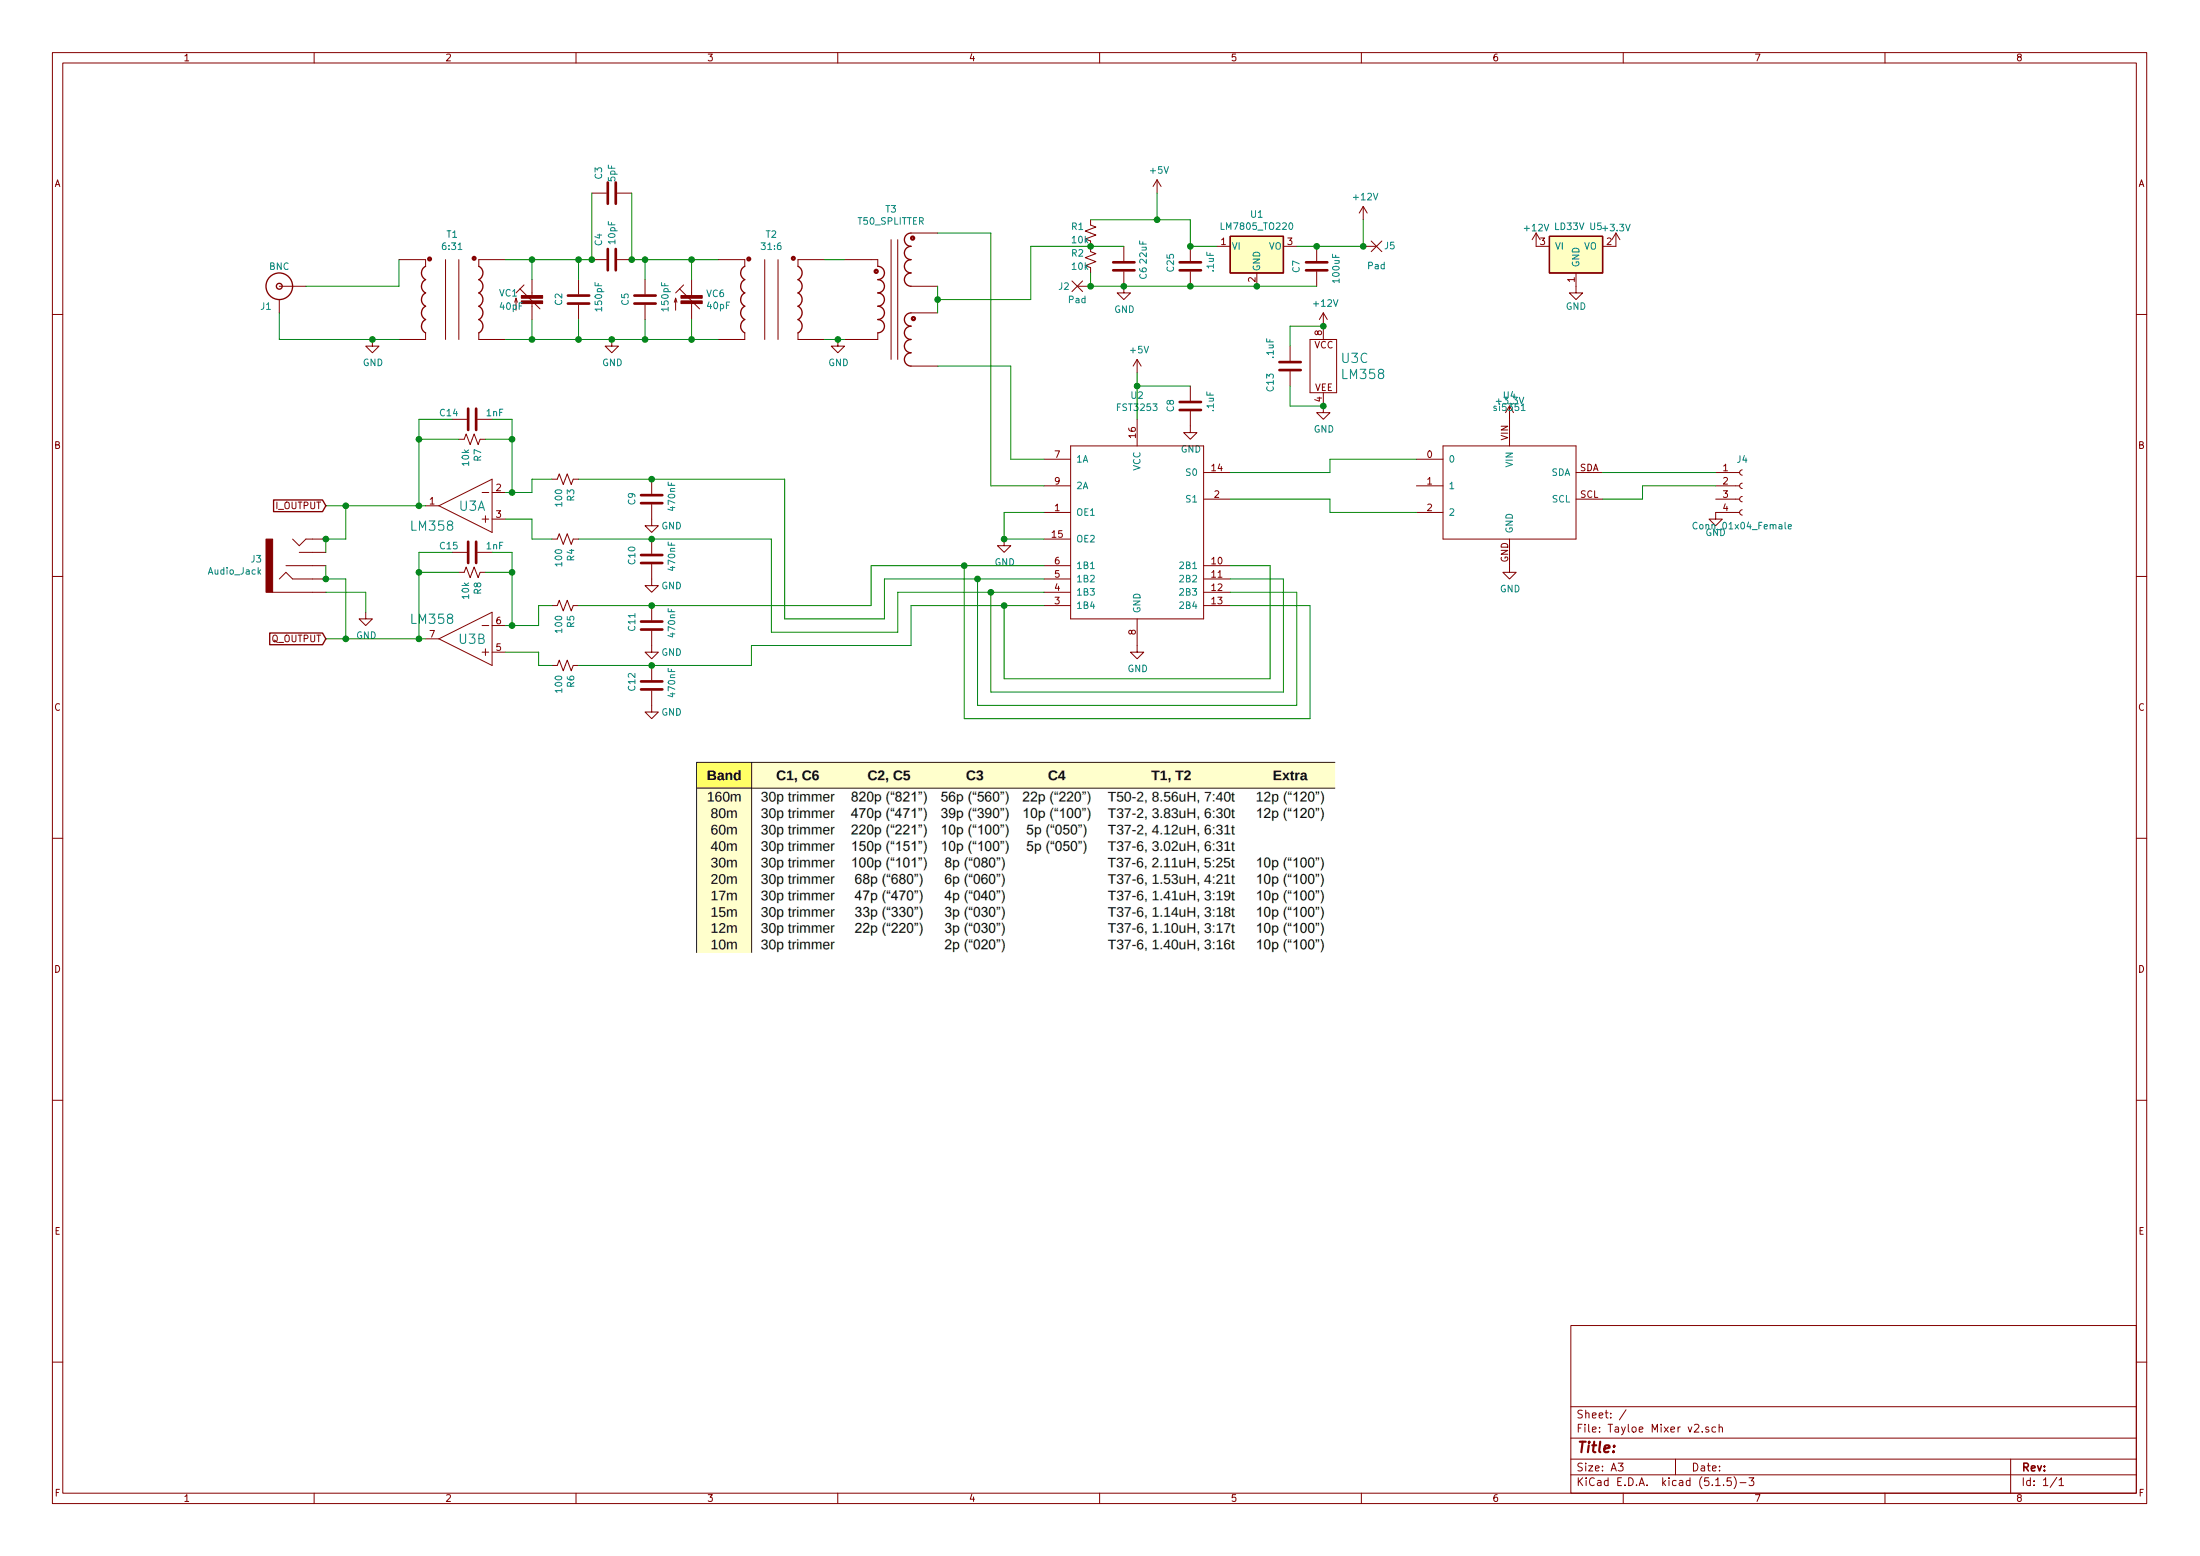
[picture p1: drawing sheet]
EESchema Schematic File Version 4
EELAYER 30 0
EELAYER END
$Descr A3 16535 11693
encoding utf-8
Sheet 1 1
Title ""
Date ""
Rev ""
Comp ""
Comment1 ""
Comment2 ""
Comment3 ""
Comment4 ""
$EndDescr
$Comp
L Device:R_Small_US R1
U 1 1
P 8200 1750
F 0 "R1" H 8050 1800 50  0000 L CNN
F 1 "10k" H 8050 1700 50  0000 L CNN
F 2 "Xenir:Capacitor 0805" H 8200 1750 50  0001 C CNN
F 3 "~" H 8200 1750 50  0001 C CNN
	1    8200 1750
	1    0    0    -1  
$EndComp
$Comp
L Device:R_Small_US R2
U 1 1
P 8200 1950
F 0 "R2" H 8050 2000 50  0000 L CNN
F 1 "10k" H 8050 1900 50  0000 L CNN
F 2 "Xenir:Capacitor 0805" H 8200 1950 50  0001 C CNN
F 3 "~" H 8200 1950 50  0001 C CNN
	1    8200 1950
	1    0    0    -1  
$EndComp
$Comp
L Xenir:Capacitor C25
U 1 1
P 8950 2000
F 0 "C25" H 8900 2150 50  0000 L CNN
F 1 ".1uF" H 8900 1850 50  0000 L CNN
F 2 "Xenir:Capacitor 1206" H 8950 2000 50  0001 C CNN
F 3 "" H 8950 2000 50  0001 C CNN
	1    8950 2000
	0    -1   -1   0   
$EndComp
Wire Wire Line
	8200 1850 8450 1850
Connection ~ 8200 1850
Wire Wire Line
	8200 2050 8200 2150
Wire Wire Line
	8200 2150 8450 2150
$Comp
L power:GND #PWR04
U 1 1
P 8450 2150
F 0 "#PWR04" H 8450 1900 50  0001 C CNN
F 1 "GND" H 8455 1977 50  0000 C CNN
F 2 "" H 8450 2150 50  0001 C CNN
F 3 "" H 8450 2150 50  0001 C CNN
	1    8450 2150
	1    0    0    -1  
$EndComp
Connection ~ 8450 2150
Wire Wire Line
	8950 1650 8950 1850
Wire Wire Line
	8200 1650 8700 1650
Wire Wire Line
	7750 2250 7750 1850
Wire Wire Line
	7750 1850 8200 1850
$Comp
L Xenir:Capacitor C7
U 1 1
P 9900 2000
F 0 "C7" H 9850 1850 50  0000 L CNN
F 1 "100uF" H 9800 2150 50  0000 L CNN
F 2 "Capacitor_SMD:CP_Elec_6.3x5.4" H 9900 2000 50  0001 C CNN
F 3 "" H 9900 2000 50  0001 C CNN
	1    9900 2000
	0    1    1    0   
$EndComp
$Comp
L Xenir:Capacitor C6
U 1 1
P 8450 2000
F 0 "C6" H 8450 2150 50  0000 L CNN
F 1 "22uF" H 8250 2150 50  0000 L CNN
F 2 "Capacitor_SMD:CP_Elec_4x5.4" H 8450 2000 50  0001 C CNN
F 3 "" H 8450 2000 50  0001 C CNN
	1    8450 2000
	0    1    1    0   
$EndComp
$Comp
L power:+12V #PWR0101
U 1 1
P 10250 1650
F 0 "#PWR0101" H 10250 1500 50  0001 C CNN
F 1 "+12V" H 10265 1823 50  0000 C CNN
F 2 "" H 10250 1650 50  0001 C CNN
F 3 "" H 10250 1650 50  0001 C CNN
	1    10250 1650
	1    0    0    -1  
$EndComp
Wire Wire Line
	10250 1850 10250 1650
$Comp
L power:+5V #PWR0102
U 1 1
P 8700 1450
F 0 "#PWR0102" H 8700 1300 50  0001 C CNN
F 1 "+5V" H 8715 1623 50  0000 C CNN
F 2 "" H 8700 1450 50  0001 C CNN
F 3 "" H 8700 1450 50  0001 C CNN
	1    8700 1450
	1    0    0    -1  
$EndComp
Wire Wire Line
	8700 1650 8700 1450
Connection ~ 8700 1650
Wire Wire Line
	8700 1650 8950 1650
$Comp
L Xenir:FST3253 U2
U 1 1
P 9000 2700
F 0 "U2" H 8550 2431 50  0000 C CNN
F 1 "FST3253" H 8550 2340 50  0000 C CNN
F 2 "Xenir:SO16" H 8900 2100 50  0001 C CNN
F 3 "" H 8900 2100 50  0001 C CNN
	1    9000 2700
	1    0    0    -1  
$EndComp
Wire Wire Line
	7600 3450 7850 3450
Wire Wire Line
	7450 3650 7850 3650
$Comp
L power:+5V #PWR0103
U 1 1
P 8550 2800
F 0 "#PWR0103" H 8550 2650 50  0001 C CNN
F 1 "+5V" H 8565 2973 50  0000 C CNN
F 2 "" H 8550 2800 50  0001 C CNN
F 3 "" H 8550 2800 50  0001 C CNN
	1    8550 2800
	1    0    0    -1  
$EndComp
Wire Wire Line
	8550 2800 8550 2900
$Comp
L Xenir:Capacitor C8
U 1 1
P 8950 3050
F 0 "C8" H 8900 3200 50  0000 L CNN
F 1 ".1uF" H 8900 2900 50  0000 L CNN
F 2 "Xenir:Capacitor 1206" H 8950 3050 50  0001 C CNN
F 3 "" H 8950 3050 50  0001 C CNN
	1    8950 3050
	0    -1   -1   0   
$EndComp
$Comp
L power:GND #PWR0104
U 1 1
P 8950 3200
F 0 "#PWR0104" H 8950 2950 50  0001 C CNN
F 1 "GND" H 8955 3027 50  0000 C CNN
F 2 "" H 8950 3200 50  0001 C CNN
F 3 "" H 8950 3200 50  0001 C CNN
	1    8950 3200
	1    0    0    -1  
$EndComp
Wire Wire Line
	8950 2900 8550 2900
Connection ~ 8550 2900
Wire Wire Line
	8550 2900 8550 3150
Wire Wire Line
	7600 2750 7600 3450
Wire Wire Line
	7450 3650 7450 1750
$Comp
L power:GND #PWR0107
U 1 1
P 7550 4050
F 0 "#PWR0107" H 7550 3800 50  0001 C CNN
F 1 "GND" H 7555 3877 50  0000 C CNN
F 2 "" H 7550 4050 50  0001 C CNN
F 3 "" H 7550 4050 50  0001 C CNN
	1    7550 4050
	1    0    0    -1  
$EndComp
Wire Wire Line
	7850 4050 7550 4050
Wire Wire Line
	7850 3850 7550 3850
Wire Wire Line
	7550 3850 7550 4050
Connection ~ 7550 4050
$Comp
L power:GND #PWR0108
U 1 1
P 8550 4850
F 0 "#PWR0108" H 8550 4600 50  0001 C CNN
F 1 "GND" H 8555 4677 50  0000 C CNN
F 2 "" H 8550 4850 50  0001 C CNN
F 3 "" H 8550 4850 50  0001 C CNN
	1    8550 4850
	1    0    0    -1  
$EndComp
Wire Wire Line
	7850 4250 7250 4250
Wire Wire Line
	7250 4250 7250 5400
Wire Wire Line
	7250 5400 9850 5400
Wire Wire Line
	9850 5400 9850 4550
Wire Wire Line
	9850 4550 9250 4550
Wire Wire Line
	7850 4350 7350 4350
Wire Wire Line
	7350 4350 7350 5300
Wire Wire Line
	7350 5300 9750 5300
Wire Wire Line
	9750 5300 9750 4450
Wire Wire Line
	9750 4450 9250 4450
Wire Wire Line
	7850 4450 7450 4450
Wire Wire Line
	7450 4450 7450 5200
Wire Wire Line
	7450 5200 9650 5200
Wire Wire Line
	9650 5200 9650 4350
Wire Wire Line
	9650 4350 9250 4350
Wire Wire Line
	7850 4550 7550 4550
Wire Wire Line
	7550 4550 7550 5100
Wire Wire Line
	7550 5100 9550 5100
Wire Wire Line
	9550 5100 9550 4250
Wire Wire Line
	9550 4250 9250 4250
$Comp
L Xenir:Capacitor C9
U 1 1
P 4900 3750
F 0 "C9" H 4850 3900 50  0000 L CNN
F 1 "470nF" H 4800 3600 50  0000 L CNN
F 2 "Xenir:Capacitor 0805" H 4900 3750 50  0001 C CNN
F 3 "" H 4900 3750 50  0001 C CNN
	1    4900 3750
	0    -1   -1   0   
$EndComp
$Comp
L Xenir:Capacitor C10
U 1 1
P 4900 4200
F 0 "C10" H 4850 4350 50  0000 L CNN
F 1 "470nF" H 4800 4050 50  0000 L CNN
F 2 "Xenir:Capacitor 0805" H 4900 4200 50  0001 C CNN
F 3 "" H 4900 4200 50  0001 C CNN
	1    4900 4200
	0    -1   -1   0   
$EndComp
$Comp
L Xenir:Capacitor C11
U 1 1
P 4900 4700
F 0 "C11" H 4850 4850 50  0000 L CNN
F 1 "470nF" H 4800 4550 50  0000 L CNN
F 2 "Xenir:Capacitor 0805" H 4900 4700 50  0001 C CNN
F 3 "" H 4900 4700 50  0001 C CNN
	1    4900 4700
	0    -1   -1   0   
$EndComp
$Comp
L Xenir:Capacitor C12
U 1 1
P 4900 5150
F 0 "C12" H 4850 5300 50  0000 L CNN
F 1 "470nF" H 4800 5000 50  0000 L CNN
F 2 "Xenir:Capacitor 0805" H 4900 5150 50  0001 C CNN
F 3 "" H 4900 5150 50  0001 C CNN
	1    4900 5150
	0    -1   -1   0   
$EndComp
Wire Wire Line
	6650 4650 5900 4650
Wire Wire Line
	5900 4650 5900 3600
Wire Wire Line
	6750 4750 5800 4750
Wire Wire Line
	5800 4750 5800 4050
Wire Wire Line
	5650 4850 5650 5000
Wire Wire Line
	5650 4850 6850 4850
$Comp
L power:GND #PWR05
U 1 1
P 4900 3900
F 0 "#PWR05" H 4900 3650 50  0001 C CNN
F 1 "GND" H 5050 3850 50  0000 C CNN
F 2 "" H 4900 3900 50  0001 C CNN
F 3 "" H 4900 3900 50  0001 C CNN
	1    4900 3900
	1    0    0    -1  
$EndComp
$Comp
L power:GND #PWR06
U 1 1
P 4900 4350
F 0 "#PWR06" H 4900 4100 50  0001 C CNN
F 1 "GND" H 5050 4300 50  0000 C CNN
F 2 "" H 4900 4350 50  0001 C CNN
F 3 "" H 4900 4350 50  0001 C CNN
	1    4900 4350
	1    0    0    -1  
$EndComp
$Comp
L power:GND #PWR07
U 1 1
P 4900 4850
F 0 "#PWR07" H 4900 4600 50  0001 C CNN
F 1 "GND" H 5050 4800 50  0000 C CNN
F 2 "" H 4900 4850 50  0001 C CNN
F 3 "" H 4900 4850 50  0001 C CNN
	1    4900 4850
	1    0    0    -1  
$EndComp
$Comp
L power:GND #PWR08
U 1 1
P 4900 5300
F 0 "#PWR08" H 4900 5050 50  0001 C CNN
F 1 "GND" H 5050 5250 50  0000 C CNN
F 2 "" H 4900 5300 50  0001 C CNN
F 3 "" H 4900 5300 50  0001 C CNN
	1    4900 5300
	1    0    0    -1  
$EndComp
$Comp
L Device:R_Small_US R3
U 1 1
P 4250 3600
F 0 "R3" H 4318 3646 50  0000 L CNN
F 1 "100" H 4318 3555 50  0000 L CNN
F 2 "Xenir:Capacitor 0805" H 4250 3600 50  0001 C CNN
F 3 "~" H 4250 3600 50  0001 C CNN
	1    4250 3600
	0    1    1    0   
$EndComp
$Comp
L Device:R_Small_US R4
U 1 1
P 4250 4050
F 0 "R4" H 4318 4096 50  0000 L CNN
F 1 "100" H 4318 4005 50  0000 L CNN
F 2 "Xenir:Capacitor 0805" H 4250 4050 50  0001 C CNN
F 3 "~" H 4250 4050 50  0001 C CNN
	1    4250 4050
	0    1    1    0   
$EndComp
$Comp
L Device:R_Small_US R5
U 1 1
P 4250 4550
F 0 "R5" H 4318 4596 50  0000 L CNN
F 1 "100" H 4318 4505 50  0000 L CNN
F 2 "Xenir:Capacitor 0805" H 4250 4550 50  0001 C CNN
F 3 "~" H 4250 4550 50  0001 C CNN
	1    4250 4550
	0    1    1    0   
$EndComp
$Comp
L Device:R_Small_US R6
U 1 1
P 4250 5000
F 0 "R6" H 4318 5046 50  0000 L CNN
F 1 "100" H 4318 4955 50  0000 L CNN
F 2 "Xenir:Capacitor 0805" H 4250 5000 50  0001 C CNN
F 3 "~" H 4250 5000 50  0001 C CNN
	1    4250 5000
	0    1    1    0   
$EndComp
$Comp
L Xenir:LM358 U3
U 1 1
P 3500 3800
F 0 "U3" H 3450 3800 70  0000 C CNN
F 1 "LM358" H 3750 3650 70  0000 C CNN
F 2 "Xenir:SOIC8" H 3450 3750 50  0001 C CNN
F 3 "" H 3450 3750 50  0001 C CNN
	1    3500 3800
	-1   0    0    -1  
$EndComp
$Comp
L Xenir:LM358 U3
U 2 1
P 3500 4800
F 0 "U3" H 3450 4800 70  0000 C CNN
F 1 "LM358" H 3750 4950 70  0000 C CNN
F 2 "Xenir:SOIC8" H 3450 4750 50  0001 C CNN
F 3 "" H 3450 4750 50  0001 C CNN
	2    3500 4800
	-1   0    0    -1  
$EndComp
$Comp
L Xenir:LM358 U3
U 3 1
P 10050 2750
F 0 "U3" H 10078 2811 70  0000 L CNN
F 1 "LM358" H 10078 2690 70  0000 L CNN
F 2 "Xenir:SOIC8" H 10000 2700 50  0001 C CNN
F 3 "" H 10000 2700 50  0001 C CNN
	3    10050 2750
	1    0    0    -1  
$EndComp
Wire Wire Line
	4150 3600 4000 3600
Wire Wire Line
	4000 3600 4000 3700
Wire Wire Line
	4000 3700 3850 3700
Wire Wire Line
	4150 4050 4000 4050
Wire Wire Line
	4000 4050 4000 3900
Wire Wire Line
	4000 3900 3800 3900
Wire Wire Line
	4150 4550 4050 4550
Wire Wire Line
	4050 4550 4050 4700
Wire Wire Line
	4050 4700 3850 4700
Wire Wire Line
	4150 5000 4050 5000
Wire Wire Line
	4050 5000 4050 4900
Wire Wire Line
	3800 4900 4050 4900
$Comp
L power:GND #PWR010
U 1 1
P 9950 3050
F 0 "#PWR010" H 9950 2800 50  0001 C CNN
F 1 "GND" H 9955 2877 50  0000 C CNN
F 2 "" H 9950 3050 50  0001 C CNN
F 3 "" H 9950 3050 50  0001 C CNN
	1    9950 3050
	1    0    0    -1  
$EndComp
$Comp
L power:+12V #PWR09
U 1 1
P 9950 2450
F 0 "#PWR09" H 9950 2300 50  0001 C CNN
F 1 "+12V" H 9965 2623 50  0000 C CNN
F 2 "" H 9950 2450 50  0001 C CNN
F 3 "" H 9950 2450 50  0001 C CNN
	1    9950 2450
	1    0    0    -1  
$EndComp
$Comp
L Xenir:Capacitor C13
U 1 1
P 9700 2750
F 0 "C13" H 9500 2900 50  0000 L CNN
F 1 ".1uF" H 9750 2900 50  0000 L CNN
F 2 "Xenir:Capacitor 1206" H 9700 2750 50  0001 C CNN
F 3 "" H 9700 2750 50  0001 C CNN
	1    9700 2750
	0    -1   -1   0   
$EndComp
Wire Wire Line
	9700 2600 9700 2450
Wire Wire Line
	9700 2450 9950 2450
Connection ~ 9950 2450
Wire Wire Line
	9950 3050 9700 3050
Wire Wire Line
	9700 3050 9700 2900
Connection ~ 9950 3050
$Comp
L Device:R_Small_US R7
U 1 1
P 3550 3300
F 0 "R7" H 3618 3346 50  0000 L CNN
F 1 "10k" H 3618 3255 50  0000 L CNN
F 2 "Xenir:Capacitor 0805" H 3550 3300 50  0001 C CNN
F 3 "~" H 3550 3300 50  0001 C CNN
	1    3550 3300
	0    1    1    0   
$EndComp
$Comp
L Device:R_Small_US R8
U 1 1
P 3550 4300
F 0 "R8" H 3618 4346 50  0000 L CNN
F 1 "10k" H 3618 4255 50  0000 L CNN
F 2 "Xenir:Capacitor 0805" H 3550 4300 50  0001 C CNN
F 3 "~" H 3550 4300 50  0001 C CNN
	1    3550 4300
	0    1    1    0   
$EndComp
$Comp
L Xenir:Capacitor C15
U 1 1
P 3550 4150
F 0 "C15" H 3300 4200 50  0000 L CNN
F 1 "1nF" H 3650 4200 50  0000 L CNN
F 2 "Xenir:Capacitor 0805" H 3550 4150 50  0001 C CNN
F 3 "" H 3550 4150 50  0001 C CNN
	1    3550 4150
	1    0    0    -1  
$EndComp
Wire Wire Line
	3700 3150 3850 3150
Wire Wire Line
	3850 3150 3850 3300
Connection ~ 3850 3700
Wire Wire Line
	3850 3700 3800 3700
Wire Wire Line
	3650 3300 3850 3300
Connection ~ 3850 3300
Wire Wire Line
	3850 3300 3850 3700
Wire Wire Line
	3400 3150 3150 3150
Wire Wire Line
	3150 3150 3150 3300
Wire Wire Line
	3150 3800 3200 3800
Connection ~ 3150 3800
Wire Wire Line
	3450 3300 3150 3300
Connection ~ 3150 3300
Wire Wire Line
	3150 3300 3150 3800
Wire Wire Line
	3700 4150 3850 4150
Wire Wire Line
	3850 4150 3850 4300
Connection ~ 3850 4700
Wire Wire Line
	3850 4700 3800 4700
Wire Wire Line
	3400 4150 3150 4150
Wire Wire Line
	3150 4150 3150 4300
Wire Wire Line
	3150 4800 3200 4800
Wire Wire Line
	3150 4300 3450 4300
Connection ~ 3150 4300
Wire Wire Line
	3150 4300 3150 4800
Wire Wire Line
	3650 4300 3850 4300
Connection ~ 3850 4300
Wire Wire Line
	3850 4300 3850 4700
$Comp
L Xenir:Capacitor C14
U 1 1
P 3550 3150
F 0 "C14" H 3300 3200 50  0000 L CNN
F 1 "1nF" H 3650 3200 50  0000 L CNN
F 2 "Xenir:Capacitor 0805" H 3550 3150 50  0001 C CNN
F 3 "" H 3550 3150 50  0001 C CNN
	1    3550 3150
	1    0    0    -1  
$EndComp
Wire Wire Line
	7450 1750 7050 1750
Wire Wire Line
	7050 2750 7600 2750
Wire Wire Line
	7050 2250 7050 2350
Connection ~ 7050 2250
Wire Wire Line
	7050 2250 7750 2250
Wire Wire Line
	7050 2150 7050 2250
Wire Wire Line
	6300 2550 6350 2550
Connection ~ 6300 2550
$Comp
L power:GND #PWR03
U 1 1
P 6300 2550
F 0 "#PWR03" H 6300 2300 50  0001 C CNN
F 1 "GND" H 6305 2377 50  0000 C CNN
F 2 "" H 6300 2550 50  0001 C CNN
F 3 "" H 6300 2550 50  0001 C CNN
	1    6300 2550
	1    0    0    -1  
$EndComp
Wire Wire Line
	6200 2550 6300 2550
Wire Wire Line
	6200 1950 6350 1950
$Comp
L Xenir:T50_SPLITTER T3
U 1 1
P 6700 1550
F 0 "T3" H 6700 1531 50  0000 C CNN
F 1 "T50_SPLITTER" H 6700 1440 50  0000 C CNN
F 2 "Xenir:T50 Trifilar" H 6700 1550 50  0001 C CNN
F 3 "" H 6700 1550 50  0001 C CNN
	1    6700 1550
	1    0    0    -1  
$EndComp
Wire Wire Line
	4600 2550 4850 2550
Connection ~ 4600 2550
$Comp
L power:GND #PWR02
U 1 1
P 4600 2550
F 0 "#PWR02" H 4600 2300 50  0001 C CNN
F 1 "GND" H 4605 2377 50  0000 C CNN
F 2 "" H 4600 2550 50  0001 C CNN
F 3 "" H 4600 2550 50  0001 C CNN
	1    4600 2550
	1    0    0    -1  
$EndComp
Wire Wire Line
	5200 2550 5400 2550
Connection ~ 5200 2550
Wire Wire Line
	5200 2400 5200 2550
Wire Wire Line
	5200 1950 5400 1950
Connection ~ 5200 1950
Wire Wire Line
	5200 1950 5200 2100
Wire Wire Line
	4850 1950 5200 1950
Connection ~ 4850 1950
Wire Wire Line
	4850 2100 4850 1950
Wire Wire Line
	4850 2550 5200 2550
Connection ~ 4850 2550
Wire Wire Line
	4850 2400 4850 2550
Wire Wire Line
	4350 2550 4600 2550
Connection ~ 4350 2550
Wire Wire Line
	4350 2400 4350 2550
Wire Wire Line
	4000 2550 4350 2550
Connection ~ 4000 2550
Wire Wire Line
	4000 2400 4000 2550
Wire Wire Line
	4350 1950 4450 1950
Connection ~ 4350 1950
Wire Wire Line
	4350 2100 4350 1950
Wire Wire Line
	3800 1950 4000 1950
Wire Wire Line
	4000 1950 4350 1950
Connection ~ 4000 1950
Wire Wire Line
	4000 2100 4000 1950
Wire Wire Line
	3800 2550 4000 2550
Wire Wire Line
	4750 1950 4850 1950
$Comp
L Xenir:T37_XFRM T2
U 1 1
P 5800 1800
F 0 "T2" H 5800 1841 50  0000 C CNN
F 1 "31:6" H 5800 1750 50  0000 C CNN
F 2 "Xenir:T37 Transformer" H 5800 1800 50  0001 C CNN
F 3 "" H 5800 1800 50  0001 C CNN
	1    5800 1800
	1    0    0    -1  
$EndComp
$Comp
L Xenir:Trimcap VC6
U 1 1
P 5200 1850
F 0 "VC6" H 5308 1496 50  0000 L CNN
F 1 "40pF" H 5308 1405 50  0000 L CNN
F 2 "Xenir:trimcap" H 5200 1850 50  0001 C CNN
F 3 "" H 5200 1850 50  0001 C CNN
	1    5200 1850
	1    0    0    -1  
$EndComp
$Comp
L Xenir:Capacitor C3
U 1 1
P 4600 1450
F 0 "C3" V 4500 1600 50  0000 C CNN
F 1 "5pF" V 4600 1600 50  0000 C CNN
F 2 "Xenir:Capacitor 1206" H 4600 1450 50  0001 C CNN
F 3 "" H 4600 1450 50  0001 C CNN
	1    4600 1450
	1    0    0    -1  
$EndComp
$Comp
L Xenir:Capacitor C4
U 1 1
P 4600 1950
F 0 "C4" V 4500 2100 50  0000 C CNN
F 1 "10pF" V 4600 2150 50  0000 C CNN
F 2 "Xenir:Capacitor 1206" H 4600 1950 50  0001 C CNN
F 3 "" H 4600 1950 50  0001 C CNN
	1    4600 1950
	1    0    0    -1  
$EndComp
$Comp
L Xenir:Capacitor C5
U 1 1
P 4850 2250
F 0 "C5" H 4800 2400 50  0000 L CNN
F 1 "150pF" H 4750 2100 50  0000 L CNN
F 2 "Xenir:Capacitor 1206" H 4850 2250 50  0001 C CNN
F 3 "" H 4850 2250 50  0001 C CNN
	1    4850 2250
	0    -1   -1   0   
$EndComp
$Comp
L Xenir:Capacitor C2
U 1 1
P 4350 2250
F 0 "C2" H 4300 2400 50  0000 L CNN
F 1 "150pF" H 4250 2100 50  0000 L CNN
F 2 "Xenir:Capacitor 1206" H 4350 2250 50  0001 C CNN
F 3 "" H 4350 2250 50  0001 C CNN
	1    4350 2250
	0    -1   -1   0   
$EndComp
$Comp
L Xenir:Trimcap VC1
U 1 1
P 4000 1850
F 0 "VC1" H 3750 1500 50  0000 L CNN
F 1 "40pF" H 3750 1400 50  0000 L CNN
F 2 "Xenir:trimcap" H 4000 1850 50  0001 C CNN
F 3 "" H 4000 1850 50  0001 C CNN
	1    4000 1850
	1    0    0    -1  
$EndComp
Wire Wire Line
	2800 2550 3000 2550
Connection ~ 2800 2550
$Comp
L power:GND #PWR01
U 1 1
P 2800 2550
F 0 "#PWR01" H 2800 2300 50  0001 C CNN
F 1 "GND" H 2805 2377 50  0000 C CNN
F 2 "" H 2800 2550 50  0001 C CNN
F 3 "" H 2800 2550 50  0001 C CNN
	1    2800 2550
	1    0    0    -1  
$EndComp
Wire Wire Line
	3000 2150 3000 1950
$Comp
L Xenir:T37_XFRM T1
U 1 1
P 3400 1800
F 0 "T1" H 3400 1841 50  0000 C CNN
F 1 "6:31" H 3400 1750 50  0000 C CNN
F 2 "Xenir:T37 Transformer" H 3400 1800 50  0001 C CNN
F 3 "" H 3400 1800 50  0001 C CNN
	1    3400 1800
	1    0    0    -1  
$EndComp
Wire Wire Line
	7250 4250 6550 4250
Wire Wire Line
	6550 4250 6550 4550
Connection ~ 7250 4250
Wire Wire Line
	7350 4350 6650 4350
Wire Wire Line
	6650 4350 6650 4650
Connection ~ 7350 4350
Wire Wire Line
	7450 4450 6750 4450
Wire Wire Line
	6750 4450 6750 4750
Connection ~ 7450 4450
Wire Wire Line
	7550 4550 6850 4550
Wire Wire Line
	6850 4550 6850 4850
Connection ~ 7550 4550
Text GLabel 2450 3800 0    50   Input ~ 0
I_OUTPUT
Text GLabel 2450 4800 0    50   Input ~ 0
Q_OUTPUT
Connection ~ 3150 4800
$Comp
L Xenir:si5351 U4
U 1 1
P 11600 3250
F 0 "U4" H 11350 3531 50  0000 C CNN
F 1 "si5351" H 11350 3440 50  0000 C CNN
F 2 "Xenir:si5351" H 11300 2800 50  0001 C CNN
F 3 "" H 11300 2800 50  0001 C CNN
	1    11600 3250
	1    0    0    -1  
$EndComp
Wire Wire Line
	12050 3750 12350 3750
$Comp
L power:GND #PWR0109
U 1 1
P 11350 4250
F 0 "#PWR0109" H 11350 4000 50  0001 C CNN
F 1 "GND" H 11355 4077 50  0000 C CNN
F 2 "" H 11350 4250 50  0001 C CNN
F 3 "" H 11350 4250 50  0001 C CNN
	1    11350 4250
	1    0    0    -1  
$EndComp
$Comp
L Xenir:Audio_Jack J3
U 1 1
P 2250 4600
F 0 "J3" H 1973 4204 50  0000 R CNN
F 1 "Audio_Jack" H 1973 4295 50  0000 R CNN
F 2 "Xenir:Audio_Jack" H 2250 4600 50  0001 C CNN
F 3 "" H 2250 4600 50  0001 C CNN
	1    2250 4600
	1    0    0    1   
$EndComp
$Comp
L power:GND #PWR0106
U 1 1
P 2750 4600
F 0 "#PWR0106" H 2750 4350 50  0001 C CNN
F 1 "GND" H 2755 4427 50  0000 C CNN
F 2 "" H 2750 4600 50  0001 C CNN
F 3 "" H 2750 4600 50  0001 C CNN
	1    2750 4600
	1    0    0    -1  
$EndComp
Wire Wire Line
	2750 4450 2750 4600
Wire Wire Line
	2450 3800 2600 3800
Wire Wire Line
	2450 4800 2600 4800
Wire Wire Line
	2450 4450 2750 4450
Wire Wire Line
	2450 4350 2600 4350
Wire Wire Line
	2600 4350 2600 4800
Connection ~ 2600 4800
Wire Wire Line
	2600 4800 3150 4800
Wire Wire Line
	2450 4050 2600 4050
Wire Wire Line
	2600 4050 2600 3800
Connection ~ 2600 3800
Wire Wire Line
	2600 3800 3150 3800
$Comp
L Regulator_Linear:LM7805_TO220 U1
U 1 1
P 9450 1850
F 0 "U1" H 9450 2092 50  0000 C CNN
F 1 "LM7805_TO220" H 9450 2001 50  0000 C CNN
F 2 "Package_TO_SOT_THT:TO-220-3_Vertical" H 9450 2075 50  0001 C CIN
F 3 "http://www.fairchildsemi.com/ds/LM/LM7805.pdf" H 9450 1800 50  0001 C CNN
	1    9450 1850
	1    0    0    -1  
$EndComp
Connection ~ 9450 2150
Wire Wire Line
	8450 2150 8950 2150
Wire Wire Line
	8950 1850 9150 1850
Wire Wire Line
	9750 1850 9900 1850
Wire Wire Line
	9450 2150 9900 2150
Wire Wire Line
	4350 3600 4900 3600
Wire Wire Line
	4350 4050 4900 4050
Wire Wire Line
	4350 4550 4900 4550
Wire Wire Line
	4350 5000 4900 5000
Wire Wire Line
	4750 1450 4750 1950
Wire Wire Line
	4450 1450 4450 1950
Connection ~ 9900 1850
Wire Wire Line
	9900 1850 10250 1850
Connection ~ 8950 1850
Connection ~ 8950 2150
Wire Wire Line
	8950 2150 9450 2150
Connection ~ 4900 5000
Wire Wire Line
	4900 5000 5650 5000
Connection ~ 4900 4550
Wire Wire Line
	4900 4550 6550 4550
Connection ~ 4900 4050
Wire Wire Line
	4900 4050 5800 4050
Connection ~ 4900 3600
Wire Wire Line
	4900 3600 5900 3600
Connection ~ 4450 1950
Connection ~ 4750 1950
Wire Wire Line
	9250 3550 10000 3550
Wire Wire Line
	10000 3550 10000 3450
Wire Wire Line
	10000 3450 10650 3450
Wire Wire Line
	10650 3850 10000 3850
Wire Wire Line
	10000 3850 10000 3750
Wire Wire Line
	10000 3750 9250 3750
$Comp
L Xenir:BNC J1
U 1 1
P 2100 2150
F 0 "J1" H 2000 2000 50  0000 C CNN
F 1 "BNC" H 2100 2300 50  0000 C CNN
F 2 "Xenir:BNC" H 2100 2300 50  0001 C CNN
F 3 "" H 2100 2300 50  0001 C CNN
	1    2100 2150
	1    0    0    -1  
$EndComp
$Comp
L Xenir:LD33V U5
U 1 1
P 11850 1700
F 0 "U5" H 12000 1700 50  0000 C CNN
F 1 "LD33V" H 11800 1700 50  0000 C CNN
F 2 "Package_TO_SOT_THT:TO-220-3_Vertical" H 12000 1700 50  0001 C CNN
F 3 "" H 12000 1700 50  0001 C CNN
	1    11850 1700
	1    0    0    -1  
$EndComp
$Comp
L power:GND #PWR0105
U 1 1
P 11850 2150
F 0 "#PWR0105" H 11850 1900 50  0001 C CNN
F 1 "GND" H 11850 2000 50  0000 C CNN
F 2 "" H 11850 2150 50  0001 C CNN
F 3 "" H 11850 2150 50  0001 C CNN
	1    11850 2150
	1    0    0    -1  
$EndComp
$Comp
L power:+12V #PWR0110
U 1 1
P 11550 1850
F 0 "#PWR0110" H 11550 1700 50  0001 C CNN
F 1 "+12V" H 11550 1990 50  0000 C CNN
F 2 "" H 11550 1850 50  0001 C CNN
F 3 "" H 11550 1850 50  0001 C CNN
	1    11550 1850
	1    0    0    -1  
$EndComp
$Comp
L power:+3.3V #PWR0111
U 1 1
P 12150 1850
F 0 "#PWR0111" H 12150 1700 50  0001 C CNN
F 1 "+3.3V" H 12150 1990 50  0000 C CNN
F 2 "" H 12150 1850 50  0001 C CNN
F 3 "" H 12150 1850 50  0001 C CNN
	1    12150 1850
	1    0    0    -1  
$EndComp
Wire Wire Line
	2300 2150 3000 2150
Wire Wire Line
	2100 2550 2100 2350
Wire Wire Line
	2100 2550 2800 2550
$Comp
L power:+3.3V #PWR0112
U 1 1
P 11350 3150
F 0 "#PWR0112" H 11350 3000 50  0001 C CNN
F 1 "+3.3V" H 11350 3290 50  0000 C CNN
F 2 "" H 11350 3150 50  0001 C CNN
F 3 "" H 11350 3150 50  0001 C CNN
	1    11350 3150
	1    0    0    -1  
$EndComp
$Comp
L Connector:Conn_01x04_Female J4
U 1 1
P 13100 3650
F 0 "J4" H 13100 3850 50  0000 C CNN
F 1 "Conn_01x04_Female" H 13100 3350 50  0000 C CNN
F 2 "Connector_PinHeader_2.54mm:PinHeader_1x04_P2.54mm_Vertical" H 13100 3650 50  0001 C CNN
F 3 "~" H 13100 3650 50  0001 C CNN
	1    13100 3650
	1    0    0    -1  
$EndComp
Wire Wire Line
	12050 3550 12900 3550
Wire Wire Line
	12350 3750 12350 3650
Wire Wire Line
	12350 3650 12900 3650
$Comp
L power:GND #PWR0113
U 1 1
P 12900 3850
F 0 "#PWR0113" H 12900 3600 50  0001 C CNN
F 1 "GND" H 12900 3700 50  0000 C CNN
F 2 "" H 12900 3850 50  0001 C CNN
F 3 "" H 12900 3850 50  0001 C CNN
	1    12900 3850
	1    0    0    -1  
$EndComp
Wire Wire Line
	2450 4150 2450 4050
Connection ~ 2450 4050
Wire Wire Line
	2450 4250 2450 4350
Connection ~ 2450 4350
$Comp
L Xenir:Pad J5
U 1 1
P 10350 2000
F 0 "J5" H 10250 1850 50  0000 C CNN
F 1 "Pad" H 10350 2000 50  0000 C CNN
F 2 "Xenir:Pad" H 10350 2000 50  0001 C CNN
F 3 "" H 10350 2000 50  0001 C CNN
	1    10350 2000
	-1   0    0    1   
$EndComp
Connection ~ 10250 1850
$Comp
L Xenir:Pad J2
U 1 1
P 8100 2000
F 0 "J2" H 8000 1850 50  0000 C CNN
F 1 "Pad" H 8100 1750 50  0000 C CNN
F 2 "Xenir:Pad" H 8100 2000 50  0001 C CNN
F 3 "" H 8100 2000 50  0001 C CNN
	1    8100 2000
	1    0    0    -1  
$EndComp
Connection ~ 8200 2150
$EndSCHEMATC
